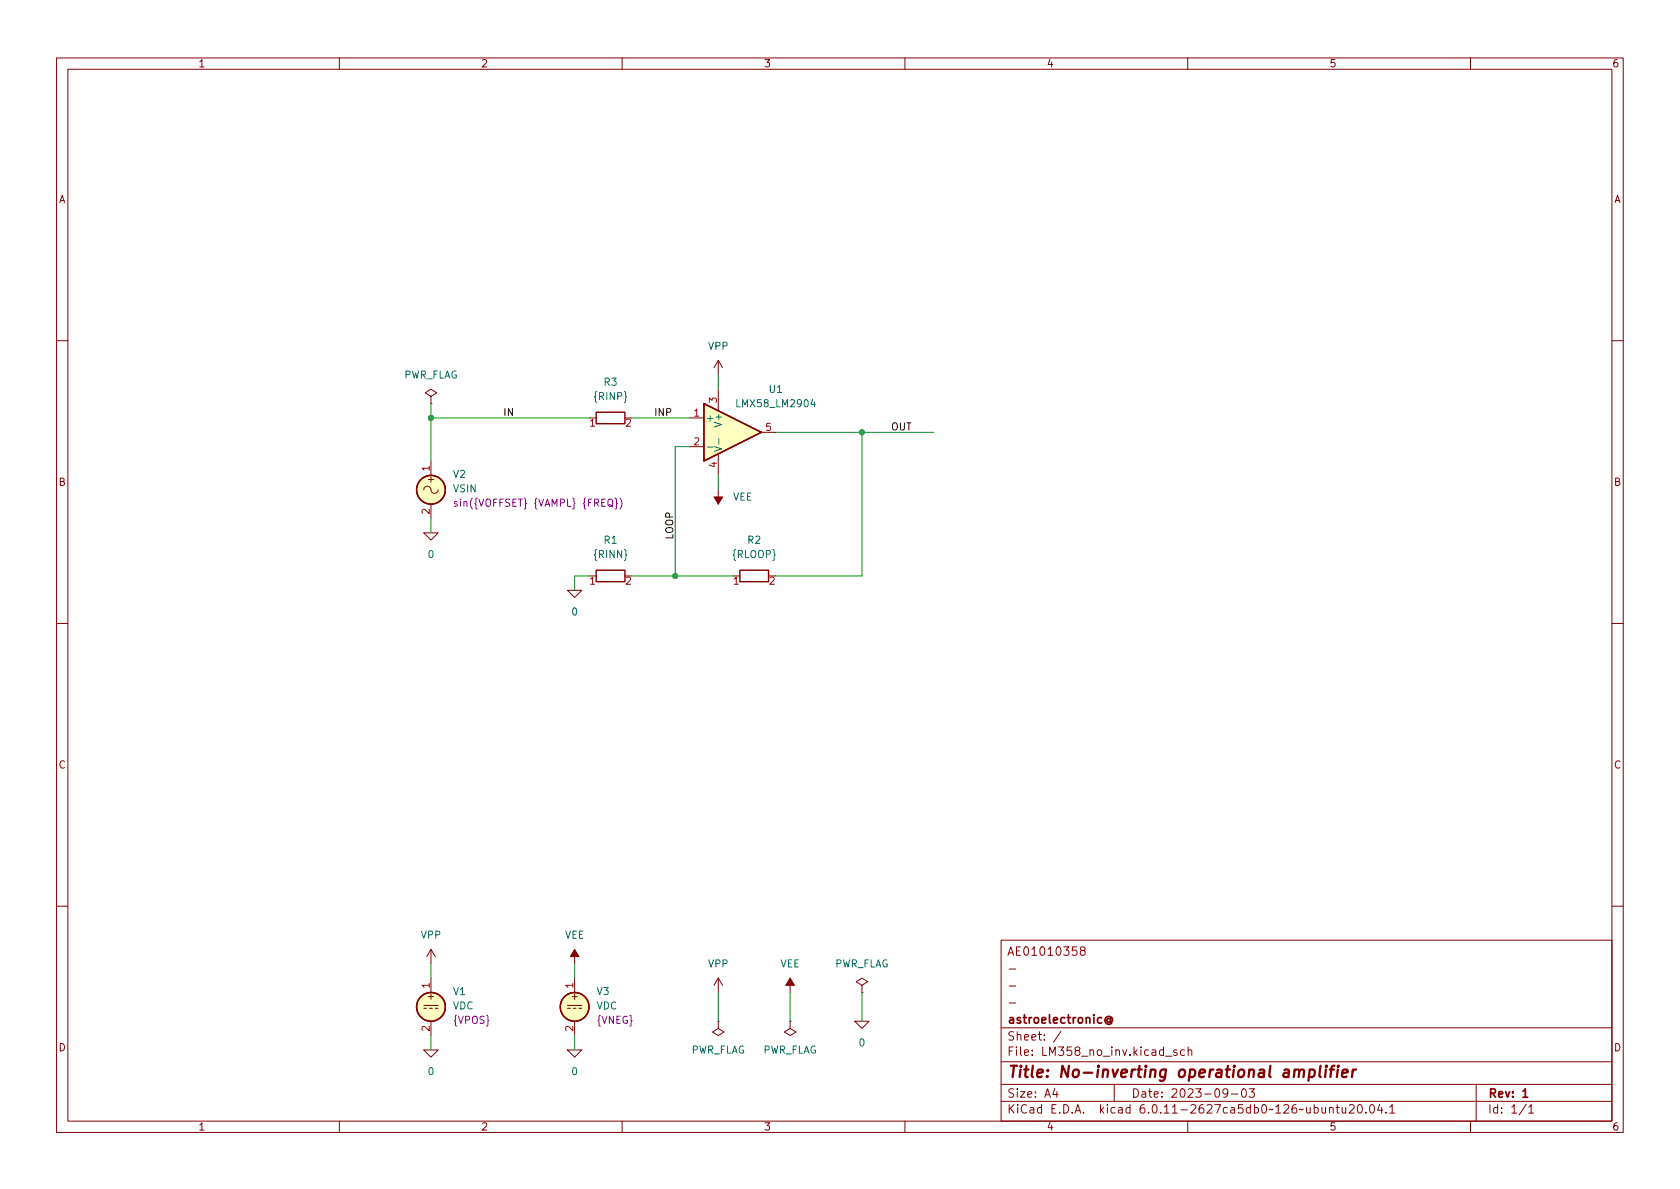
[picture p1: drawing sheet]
(kicad_sch (version 20211123) (generator eeschema)

 (paper "A4")

 (title_block
  (title "No-inverting operational amplifier")
  (date "2023-09-03")
  (rev "1")
  (company "astroelectronic@")
  (comment 1 "-")
  (comment 2 "-")
  (comment 3 "-")
  (comment 4 "AE01010358"))

 (lib_symbols
  (symbol "Device:R" (pin_names (offset 0) hide) (in_bom yes) (on_board yes)
   (property "Reference" "R" (id 0) (at 2.032 0 90) (effects (font (size 1.27 1.27))))
   (property "Value" "R" (id 1) (at 0 0 90) (effects (font (size 1.27 1.27))))
   (property "Footprint" "" (id 2) (at -1.778 0 90) (effects (font (size 1.27 1.27)) hide))
   (property "Datasheet" "~" (id 3) (at 0 0 0) (effects (font (size 1.27 1.27)) hide))
   (symbol "R_0_1"
    (rectangle (start -1.016 -2.54) (end 1.016 2.54) (stroke (width 0.254) (type default) (color 0 0 0 0)) (fill (type none))))
   (symbol "R_1_1"
    (pin passive line (at 0 3.81 270) (length 1.27) (name "~" (effects (font (size 1.27 1.27)))) (number "1" (effects (font (size 1.27 1.27)))))
    (pin passive line (at 0 -3.81 90) (length 1.27) (name "~" (effects (font (size 1.27 1.27)))) (number "2" (effects (font (size 1.27 1.27)))))))
  (symbol "LM358:LMX58_LM2904" (pin_names (offset 0.254)) (in_bom yes) (on_board yes)
   (property "Reference" "U" (id 0) (at 3.81 3.175 0) (effects (font (size 1.27 1.27)) (justify left)))
   (property "Value" "LMX58_LM2904" (id 1) (at 3.81 -3.175 0) (effects (font (size 1.27 1.27)) (justify left)))
   (property "Footprint" "" (id 2) (at 0 0 0) (effects (font (size 1.27 1.27)) hide))
   (property "Datasheet" "~" (id 3) (at 0 0 0) (effects (font (size 1.27 1.27)) hide))
   (property "Spice_Netlist_Enabled" "Y" (id 4) (at 0 0 0) (effects (font (size 1.27 1.27)) (justify left) hide))
   (property "Spice_Primitive" "X" (id 5) (at 0 0 0) (effects (font (size 1.27 1.27)) (justify left) hide))
   (symbol "LMX58_LM2904_0_1"
    (polyline (pts (xy 5.08 0) (xy -5.08 5.08) (xy -5.08 -5.08) (xy 5.08 0)) (stroke (width 0.254) (type default) (color 0 0 0 0)) (fill (type background))))
   (symbol "LMX58_LM2904_1_1"
    (pin passive line (at -7.62 2.54 0) (length 2.54) (name "+" (effects (font (size 1.27 1.27)))) (number "1" (effects (font (size 1.27 1.27)))))
    (pin passive line (at -7.62 -2.54 0) (length 2.54) (name "-" (effects (font (size 1.27 1.27)))) (number "2" (effects (font (size 1.27 1.27)))))
    (pin passive line (at -2.54 7.62 270) (length 3.81) (name "V+" (effects (font (size 1.27 1.27)))) (number "3" (effects (font (size 1.27 1.27)))))
    (pin passive line (at -2.54 -7.62 90) (length 3.81) (name "V-" (effects (font (size 1.27 1.27)))) (number "4" (effects (font (size 1.27 1.27)))))
    (pin passive line (at 7.62 0 180) (length 2.54) (name "~" (effects (font (size 1.27 1.27)))) (number "5" (effects (font (size 1.27 1.27)))))))
  (symbol "R_1" (pin_names (offset 0) hide) (in_bom yes) (on_board yes)
   (property "Reference" "R" (id 0) (at 2.032 0 90) (effects (font (size 1.27 1.27))))
   (property "Value" "R_1" (id 1) (at 0 0 90) (effects (font (size 1.27 1.27))))
   (property "Footprint" "" (id 2) (at -1.778 0 90) (effects (font (size 1.27 1.27)) hide))
   (property "Datasheet" "~" (id 3) (at 0 0 0) (effects (font (size 1.27 1.27)) hide))
   (symbol "R_1_0_1"
    (rectangle (start -1.016 -2.54) (end 1.016 2.54) (stroke (width 0.254) (type default) (color 0 0 0 0)) (fill (type none))))
   (symbol "R_1_1_1"
    (pin passive line (at 0 3.81 270) (length 1.27) (name "~" (effects (font (size 1.27 1.27)))) (number "1" (effects (font (size 1.27 1.27)))))
    (pin passive line (at 0 -3.81 90) (length 1.27) (name "~" (effects (font (size 1.27 1.27)))) (number "2" (effects (font (size 1.27 1.27)))))))
  (symbol "Simulation_SPICE:VDC" (pin_names (offset 0.0254) hide) (in_bom yes) (on_board yes)
   (property "Reference" "V" (id 0) (at 2.54 2.54 0) (effects (font (size 1.27 1.27)) (justify left)))
   (property "Value" "VDC" (id 1) (at 2.54 0 0) (effects (font (size 1.27 1.27)) (justify left)))
   (property "Footprint" "" (id 2) (at 0 0 0) (effects (font (size 1.27 1.27)) hide))
   (property "Datasheet" "~" (id 3) (at 0 0 0) (effects (font (size 1.27 1.27)) hide))
   (property "Spice_Netlist_Enabled" "Y" (id 4) (at 0 0 0) (effects (font (size 1.27 1.27)) (justify left) hide))
   (property "Spice_Primitive" "V" (id 5) (at 0 0 0) (effects (font (size 1.27 1.27)) (justify left) hide))
   (property "Spice_Model" "dc(1)" (id 6) (at 2.54 -2.54 0) (effects (font (size 1.27 1.27)) (justify left)))
   (symbol "VDC_0_0"
    (polyline (pts (xy -1.27 0.254) (xy 1.27 0.254)) (stroke (width 0) (type default) (color 0 0 0 0)) (fill (type none)))
    (polyline (pts (xy -0.762 -0.254) (xy -1.27 -0.254)) (stroke (width 0) (type default) (color 0 0 0 0)) (fill (type none)))
    (polyline (pts (xy 0.254 -0.254) (xy -0.254 -0.254)) (stroke (width 0) (type default) (color 0 0 0 0)) (fill (type none)))
    (polyline (pts (xy 1.27 -0.254) (xy 0.762 -0.254)) (stroke (width 0) (type default) (color 0 0 0 0)) (fill (type none)))
    (text "+" (at 0 1.905 0) (effects (font (size 1.27 1.27)))))
   (symbol "VDC_0_1"
    (circle (center 0 0) (radius 2.54) (stroke (width 0.254) (type default) (color 0 0 0 0)) (fill (type background))))
   (symbol "VDC_1_1"
    (pin passive line (at 0 5.08 270) (length 2.54) (name "~" (effects (font (size 1.27 1.27)))) (number "1" (effects (font (size 1.27 1.27)))))
    (pin passive line (at 0 -5.08 90) (length 2.54) (name "~" (effects (font (size 1.27 1.27)))) (number "2" (effects (font (size 1.27 1.27)))))))
  (symbol "Simulation_SPICE:VSIN" (pin_names (offset 0.0254) hide) (in_bom yes) (on_board yes)
   (property "Reference" "V" (id 0) (at 2.54 2.54 0) (effects (font (size 1.27 1.27)) (justify left)))
   (property "Value" "VSIN" (id 1) (at 2.54 0 0) (effects (font (size 1.27 1.27)) (justify left)))
   (property "Footprint" "" (id 2) (at 0 0 0) (effects (font (size 1.27 1.27)) hide))
   (property "Datasheet" "~" (id 3) (at 0 0 0) (effects (font (size 1.27 1.27)) hide))
   (property "Spice_Netlist_Enabled" "Y" (id 4) (at 0 0 0) (effects (font (size 1.27 1.27)) (justify left) hide))
   (property "Spice_Primitive" "V" (id 5) (at 0 0 0) (effects (font (size 1.27 1.27)) (justify left) hide))
   (property "Spice_Model" "sin(0 1 1k)" (id 6) (at 2.54 -2.54 0) (effects (font (size 1.27 1.27)) (justify left)))
   (symbol "VSIN_0_0"
    (arc (start 0 0) (mid -0.635 0.635) (end -1.27 0) (stroke (width 0) (type default) (color 0 0 0 0)) (fill (type none)))
    (arc (start 0 0) (mid 0.635 -0.635) (end 1.27 0) (stroke (width 0) (type default) (color 0 0 0 0)) (fill (type none)))
    (text "+" (at 0 1.905 0) (effects (font (size 1.27 1.27)))))
   (symbol "VSIN_0_1"
    (circle (center 0 0) (radius 2.54) (stroke (width 0.254) (type default) (color 0 0 0 0)) (fill (type background))))
   (symbol "VSIN_1_1"
    (pin passive line (at 0 5.08 270) (length 2.54) (name "~" (effects (font (size 1.27 1.27)))) (number "1" (effects (font (size 1.27 1.27)))))
    (pin passive line (at 0 -5.08 90) (length 2.54) (name "~" (effects (font (size 1.27 1.27)))) (number "2" (effects (font (size 1.27 1.27)))))))
  (symbol "VDC_1" (pin_names (offset 0.0254) hide) (in_bom yes) (on_board yes)
   (property "Reference" "V" (id 0) (at 2.54 2.54 0) (effects (font (size 1.27 1.27)) (justify left)))
   (property "Value" "VDC_1" (id 1) (at 2.54 0 0) (effects (font (size 1.27 1.27)) (justify left)))
   (property "Footprint" "" (id 2) (at 0 0 0) (effects (font (size 1.27 1.27)) hide))
   (property "Datasheet" "~" (id 3) (at 0 0 0) (effects (font (size 1.27 1.27)) hide))
   (property "Spice_Netlist_Enabled" "Y" (id 4) (at 0 0 0) (effects (font (size 1.27 1.27)) (justify left) hide))
   (property "Spice_Primitive" "V" (id 5) (at 0 0 0) (effects (font (size 1.27 1.27)) (justify left) hide))
   (property "Spice_Model" "dc(1)" (id 6) (at 2.54 -2.54 0) (effects (font (size 1.27 1.27)) (justify left)))
   (symbol "VDC_1_0_0"
    (polyline (pts (xy -1.27 0.254) (xy 1.27 0.254)) (stroke (width 0) (type default) (color 0 0 0 0)) (fill (type none)))
    (polyline (pts (xy -0.762 -0.254) (xy -1.27 -0.254)) (stroke (width 0) (type default) (color 0 0 0 0)) (fill (type none)))
    (polyline (pts (xy 0.254 -0.254) (xy -0.254 -0.254)) (stroke (width 0) (type default) (color 0 0 0 0)) (fill (type none)))
    (polyline (pts (xy 1.27 -0.254) (xy 0.762 -0.254)) (stroke (width 0) (type default) (color 0 0 0 0)) (fill (type none)))
    (text "+" (at 0 1.905 0) (effects (font (size 1.27 1.27)))))
   (symbol "VDC_1_0_1"
    (circle (center 0 0) (radius 2.54) (stroke (width 0.254) (type default) (color 0 0 0 0)) (fill (type background))))
   (symbol "VDC_1_1_1"
    (pin passive line (at 0 5.08 270) (length 2.54) (name "~" (effects (font (size 1.27 1.27)))) (number "1" (effects (font (size 1.27 1.27)))))
    (pin passive line (at 0 -5.08 90) (length 2.54) (name "~" (effects (font (size 1.27 1.27)))) (number "2" (effects (font (size 1.27 1.27)))))))
  (symbol "power:PWR_FLAG" (power) (pin_numbers hide) (pin_names (offset 0) hide) (in_bom yes) (on_board yes)
   (property "Reference" "#FLG" (id 0) (at 0 1.905 0) (effects (font (size 1.27 1.27)) hide))
   (property "Value" "PWR_FLAG" (id 1) (at 0 3.81 0) (effects (font (size 1.27 1.27))))
   (property "Footprint" "" (id 2) (at 0 0 0) (effects (font (size 1.27 1.27)) hide))
   (property "Datasheet" "~" (id 3) (at 0 0 0) (effects (font (size 1.27 1.27)) hide))
   (symbol "PWR_FLAG_0_0"
    (pin power_out line (at 0 0 90) (length 0) (name "pwr" (effects (font (size 1.27 1.27)))) (number "1" (effects (font (size 1.27 1.27))))))
   (symbol "PWR_FLAG_0_1"
    (polyline (pts (xy 0 0) (xy 0 1.27) (xy -1.016 1.905) (xy 0 2.54) (xy 1.016 1.905) (xy 0 1.27)) (stroke (width 0) (type default) (color 0 0 0 0)) (fill (type none)))))
  (symbol "power:VEE" (power) (pin_names (offset 0)) (in_bom yes) (on_board yes)
   (property "Reference" "#PWR" (id 0) (at 0 -3.81 0) (effects (font (size 1.27 1.27)) hide))
   (property "Value" "VEE" (id 1) (at 0 3.81 0) (effects (font (size 1.27 1.27))))
   (property "Footprint" "" (id 2) (at 0 0 0) (effects (font (size 1.27 1.27)) hide))
   (property "Datasheet" "" (id 3) (at 0 0 0) (effects (font (size 1.27 1.27)) hide))
   (symbol "VEE_0_1"
    (polyline (pts (xy 0 0) (xy 0 2.54)) (stroke (width 0) (type default) (color 0 0 0 0)) (fill (type none)))
    (polyline (pts (xy 0.762 1.27) (xy -0.762 1.27) (xy 0 2.54) (xy 0.762 1.27)) (stroke (width 0) (type default) (color 0 0 0 0)) (fill (type outline))))
   (symbol "VEE_1_1"
    (pin power_in line (at 0 0 90) (length 0) hide (name "VEE" (effects (font (size 1.27 1.27)))) (number "1" (effects (font (size 1.27 1.27)))))))
  (symbol "power:VPP" (power) (pin_names (offset 0)) (in_bom yes) (on_board yes)
   (property "Reference" "#PWR" (id 0) (at 0 -3.81 0) (effects (font (size 1.27 1.27)) hide))
   (property "Value" "VPP" (id 1) (at 0 3.81 0) (effects (font (size 1.27 1.27))))
   (property "Footprint" "" (id 2) (at 0 0 0) (effects (font (size 1.27 1.27)) hide))
   (property "Datasheet" "" (id 3) (at 0 0 0) (effects (font (size 1.27 1.27)) hide))
   (symbol "VPP_0_1"
    (polyline (pts (xy -0.762 1.27) (xy 0 2.54)) (stroke (width 0) (type default) (color 0 0 0 0)) (fill (type none)))
    (polyline (pts (xy 0 0) (xy 0 2.54)) (stroke (width 0) (type default) (color 0 0 0 0)) (fill (type none)))
    (polyline (pts (xy 0 2.54) (xy 0.762 1.27)) (stroke (width 0) (type default) (color 0 0 0 0)) (fill (type none))))
   (symbol "VPP_1_1"
    (pin power_in line (at 0 0 90) (length 0) hide (name "VPP" (effects (font (size 1.27 1.27)))) (number "1" (effects (font (size 1.27 1.27)))))))
  (symbol "pspice:0" (power) (pin_names (offset 0)) (in_bom yes) (on_board yes)
   (property "Reference" "#GND" (id 0) (at 0 -2.54 0) (effects (font (size 1.27 1.27)) hide))
   (property "Value" "0" (id 1) (at 0 -1.778 0) (effects (font (size 1.27 1.27))))
   (property "Footprint" "" (id 2) (at 0 0 0) (effects (font (size 1.27 1.27)) hide))
   (property "Datasheet" "~" (id 3) (at 0 0 0) (effects (font (size 1.27 1.27)) hide))
   (symbol "0_0_1"
    (polyline (pts (xy -1.27 0) (xy 0 -1.27) (xy 1.27 0) (xy -1.27 0)) (stroke (width 0) (type default) (color 0 0 0 0)) (fill (type none))))
   (symbol "0_1_1"
    (pin power_in line (at 0 0 0) (length 0) hide (name "0" (effects (font (size 1.016 1.016)))) (number "1" (effects (font (size 1.016 1.016))))))))

 (junction (at 76.2 73.66) (diameter 0) (color 0 0 0 0))
 (junction (at 119.38 101.6) (diameter 0) (color 0 0 0 0))
 (junction (at 152.4 76.2) (diameter 0) (color 0 0 0 0))

 (wire (pts (xy 119.38 101.6) (xy 129.54 101.6)) (stroke (width 0) (type default) (color 0 0 0 0)))
 (wire (pts (xy 139.7 175.26) (xy 139.7 180.34)) (stroke (width 0) (type default) (color 0 0 0 0)))
 (wire (pts (xy 76.2 73.66) (xy 104.14 73.66)) (stroke (width 0) (type default) (color 0 0 0 0)))
 (wire (pts (xy 111.76 73.66) (xy 121.92 73.66)) (stroke (width 0) (type default) (color 0 0 0 0)))
 (wire (pts (xy 101.6 101.6) (xy 104.14 101.6)) (stroke (width 0) (type default) (color 0 0 0 0)))
 (wire (pts (xy 137.16 101.6) (xy 152.4 101.6)) (stroke (width 0) (type default) (color 0 0 0 0)))
 (wire (pts (xy 119.38 78.74) (xy 119.38 101.6)) (stroke (width 0) (type default) (color 0 0 0 0)))
 (wire (pts (xy 127 66.04) (xy 127 68.58)) (stroke (width 0) (type default) (color 0 0 0 0)))
 (wire (pts (xy 101.6 170.18) (xy 101.6 172.72)) (stroke (width 0) (type default) (color 0 0 0 0)))
 (wire (pts (xy 76.2 170.18) (xy 76.2 172.72)) (stroke (width 0) (type default) (color 0 0 0 0)))
 (wire (pts (xy 121.92 78.74) (xy 119.38 78.74)) (stroke (width 0) (type default) (color 0 0 0 0)))
 (wire (pts (xy 101.6 182.88) (xy 101.6 185.42)) (stroke (width 0) (type default) (color 0 0 0 0)))
 (wire (pts (xy 127 83.82) (xy 127 86.36)) (stroke (width 0) (type default) (color 0 0 0 0)))
 (wire (pts (xy 152.4 76.2) (xy 137.16 76.2)) (stroke (width 0) (type default) (color 0 0 0 0)))
 (wire (pts (xy 76.2 71.12) (xy 76.2 73.66)) (stroke (width 0) (type default) (color 0 0 0 0)))
 (wire (pts (xy 152.4 175.26) (xy 152.4 180.34)) (stroke (width 0) (type default) (color 0 0 0 0)))
 (wire (pts (xy 152.4 76.2) (xy 165.1 76.2)) (stroke (width 0) (type default) (color 0 0 0 0)))
 (wire (pts (xy 111.76 101.6) (xy 119.38 101.6)) (stroke (width 0) (type default) (color 0 0 0 0)))
 (wire (pts (xy 76.2 91.44) (xy 76.2 93.98)) (stroke (width 0) (type default) (color 0 0 0 0)))
 (wire (pts (xy 76.2 182.88) (xy 76.2 185.42)) (stroke (width 0) (type default) (color 0 0 0 0)))
 (wire (pts (xy 127 175.26) (xy 127 180.34)) (stroke (width 0) (type default) (color 0 0 0 0)))
 (wire (pts (xy 152.4 101.6) (xy 152.4 76.2)) (stroke (width 0) (type default) (color 0 0 0 0)))
 (wire (pts (xy 76.2 73.66) (xy 76.2 81.28)) (stroke (width 0) (type default) (color 0 0 0 0)))
 (wire (pts (xy 101.6 101.6) (xy 101.6 104.14)) (stroke (width 0) (type default) (color 0 0 0 0)))

 (label "LOOP" (at 119.38 95.25 90) (effects (font (size 1.27 1.27)) (justify left bottom)))
 (label "INP" (at 115.57 73.66 0) (effects (font (size 1.27 1.27)) (justify left bottom)))
 (label "OUT" (at 157.48 76.2 0) (effects (font (size 1.27 1.27)) (justify left bottom)))
 (label "IN" (at 88.9 73.66 0) (effects (font (size 1.27 1.27)) (justify left bottom)))

 (symbol (lib_id "Simulation_SPICE:VDC") (at 101.6 177.8 0) (unit 1) (in_bom yes) (on_board yes) (fields_autoplaced)
  (property "Reference" "V3" (id 0) (at 105.41 175.0701 0) (effects (font (size 1.27 1.27)) (justify left)))
  (property "Value" "VDC" (id 1) (at 105.41 177.6101 0) (effects (font (size 1.27 1.27)) (justify left)))
  (property "Footprint" "" (id 2) (at 101.6 177.8 0) (effects (font (size 1.27 1.27)) hide))
  (property "Datasheet" "~" (id 3) (at 101.6 177.8 0) (effects (font (size 1.27 1.27)) hide))
  (property "Spice_Netlist_Enabled" "Y" (id 4) (at 101.6 177.8 0) (effects (font (size 1.27 1.27)) (justify left) hide))
  (property "Spice_Primitive" "V" (id 5) (at 101.6 177.8 0) (effects (font (size 1.27 1.27)) (justify left) hide))
  (property "Spice_Model" "{VNEG}" (id 6) (at 105.41 180.1501 0) (effects (font (size 1.27 1.27)) (justify left))) (pin "1") (pin "2"))

 (symbol (lib_id "power:VPP") (at 76.2 170.18 0) (unit 1) (in_bom yes) (on_board yes) (fields_autoplaced)
  (property "Reference" "#PWR01" (id 0) (at 76.2 173.99 0) (effects (font (size 1.27 1.27)) hide))
  (property "Value" "VPP" (id 1) (at 76.2 165.1 0))
  (property "Footprint" "" (id 2) (at 76.2 170.18 0) (effects (font (size 1.27 1.27)) hide))
  (property "Datasheet" "" (id 3) (at 76.2 170.18 0) (effects (font (size 1.27 1.27)) hide)) (pin "1"))

 (symbol (lib_id "pspice:0") (at 152.4 180.34 0) (unit 1) (in_bom yes) (on_board yes) (fields_autoplaced)
  (property "Reference" "#GND05" (id 0) (at 152.4 182.88 0) (effects (font (size 1.27 1.27)) hide))
  (property "Value" "0" (id 1) (at 152.4 184.15 0))
  (property "Footprint" "" (id 2) (at 152.4 180.34 0) (effects (font (size 1.27 1.27)) hide))
  (property "Datasheet" "~" (id 3) (at 152.4 180.34 0) (effects (font (size 1.27 1.27)) hide)) (pin "1"))

 (symbol (lib_id "power:PWR_FLAG") (at 76.2 71.12 0) (unit 1) (in_bom yes) (on_board yes) (fields_autoplaced)
  (property "Reference" "#FLG01" (id 0) (at 76.2 69.215 0) (effects (font (size 1.27 1.27)) hide))
  (property "Value" "PWR_FLAG" (id 1) (at 76.2 66.04 0))
  (property "Footprint" "" (id 2) (at 76.2 71.12 0) (effects (font (size 1.27 1.27)) hide))
  (property "Datasheet" "~" (id 3) (at 76.2 71.12 0) (effects (font (size 1.27 1.27)) hide)) (pin "1"))

 (symbol (lib_id "Device:R") (at 133.35 101.6 90) (unit 1) (in_bom yes) (on_board yes) (fields_autoplaced)
  (property "Reference" "R2" (id 0) (at 133.35 95.25 90))
  (property "Value" "{RLOOP}" (id 1) (at 133.35 97.79 90))
  (property "Footprint" "" (id 2) (at 133.35 103.378 90) (effects (font (size 1.27 1.27)) hide))
  (property "Datasheet" "~" (id 3) (at 133.35 101.6 0) (effects (font (size 1.27 1.27)) hide)) (pin "1") (pin "2"))

 (symbol (lib_id "Device:R") (at 107.95 73.66 90) (unit 1) (in_bom yes) (on_board yes) (fields_autoplaced)
  (property "Reference" "R3" (id 0) (at 107.95 67.31 90))
  (property "Value" "{RINP}" (id 1) (at 107.95 69.85 90))
  (property "Footprint" "" (id 2) (at 107.95 75.438 90) (effects (font (size 1.27 1.27)) hide))
  (property "Datasheet" "~" (id 3) (at 107.95 73.66 0) (effects (font (size 1.27 1.27)) hide)) (pin "1") (pin "2"))

 (symbol (lib_id "power:PWR_FLAG") (at 139.7 180.34 180) (unit 1) (in_bom yes) (on_board yes) (fields_autoplaced)
  (property "Reference" "#FLG03" (id 0) (at 139.7 182.245 0) (effects (font (size 1.27 1.27)) hide))
  (property "Value" "PWR_FLAG" (id 1) (at 139.7 185.42 0))
  (property "Footprint" "" (id 2) (at 139.7 180.34 0) (effects (font (size 1.27 1.27)) hide))
  (property "Datasheet" "~" (id 3) (at 139.7 180.34 0) (effects (font (size 1.27 1.27)) hide)) (pin "1"))

 (symbol (lib_id "power:PWR_FLAG") (at 127 180.34 180) (unit 1) (in_bom yes) (on_board yes) (fields_autoplaced)
  (property "Reference" "#FLG02" (id 0) (at 127 182.245 0) (effects (font (size 1.27 1.27)) hide))
  (property "Value" "PWR_FLAG" (id 1) (at 127 185.42 0))
  (property "Footprint" "" (id 2) (at 127 180.34 0) (effects (font (size 1.27 1.27)) hide))
  (property "Datasheet" "~" (id 3) (at 127 180.34 0) (effects (font (size 1.27 1.27)) hide)) (pin "1"))

 (symbol (lib_id "power:VEE") (at 139.7 175.26 0) (unit 1) (in_bom yes) (on_board yes) (fields_autoplaced)
  (property "Reference" "#PWR06" (id 0) (at 139.7 179.07 0) (effects (font (size 1.27 1.27)) hide))
  (property "Value" "VEE" (id 1) (at 139.7 170.18 0))
  (property "Footprint" "" (id 2) (at 139.7 175.26 0) (effects (font (size 1.27 1.27)) hide))
  (property "Datasheet" "" (id 3) (at 139.7 175.26 0) (effects (font (size 1.27 1.27)) hide)) (pin "1"))

 (symbol (lib_id "power:PWR_FLAG") (at 152.4 175.26 0) (unit 1) (in_bom yes) (on_board yes) (fields_autoplaced)
  (property "Reference" "#FLG04" (id 0) (at 152.4 173.355 0) (effects (font (size 1.27 1.27)) hide))
  (property "Value" "PWR_FLAG" (id 1) (at 152.4 170.18 0))
  (property "Footprint" "" (id 2) (at 152.4 175.26 0) (effects (font (size 1.27 1.27)) hide))
  (property "Datasheet" "~" (id 3) (at 152.4 175.26 0) (effects (font (size 1.27 1.27)) hide)) (pin "1"))

 (symbol (lib_name "VDC_1") (lib_id "Simulation_SPICE:VDC") (at 76.2 177.8 0) (unit 1) (in_bom yes) (on_board yes) (fields_autoplaced)
  (property "Reference" "V1" (id 0) (at 80.01 175.0701 0) (effects (font (size 1.27 1.27)) (justify left)))
  (property "Value" "VDC" (id 1) (at 80.01 177.6101 0) (effects (font (size 1.27 1.27)) (justify left)))
  (property "Footprint" "" (id 2) (at 76.2 177.8 0) (effects (font (size 1.27 1.27)) hide))
  (property "Datasheet" "~" (id 3) (at 76.2 177.8 0) (effects (font (size 1.27 1.27)) hide))
  (property "Spice_Netlist_Enabled" "Y" (id 4) (at 76.2 177.8 0) (effects (font (size 1.27 1.27)) (justify left) hide))
  (property "Spice_Primitive" "V" (id 5) (at 76.2 177.8 0) (effects (font (size 1.27 1.27)) (justify left) hide))
  (property "Spice_Model" "{VPOS}" (id 6) (at 80.01 180.1501 0) (effects (font (size 1.27 1.27)) (justify left))) (pin "1") (pin "2"))

 (symbol (lib_id "pspice:0") (at 76.2 185.42 0) (unit 1) (in_bom yes) (on_board yes) (fields_autoplaced)
  (property "Reference" "#GND01" (id 0) (at 76.2 187.96 0) (effects (font (size 1.27 1.27)) hide))
  (property "Value" "0" (id 1) (at 76.2 189.23 0))
  (property "Footprint" "" (id 2) (at 76.2 185.42 0) (effects (font (size 1.27 1.27)) hide))
  (property "Datasheet" "~" (id 3) (at 76.2 185.42 0) (effects (font (size 1.27 1.27)) hide)) (pin "1"))

 (symbol (lib_name "R_1") (lib_id "Device:R") (at 107.95 101.6 90) (unit 1) (in_bom yes) (on_board yes) (fields_autoplaced)
  (property "Reference" "R1" (id 0) (at 107.95 95.25 90))
  (property "Value" "{RINN}" (id 1) (at 107.95 97.79 90))
  (property "Footprint" "" (id 2) (at 107.95 103.378 90) (effects (font (size 1.27 1.27)) hide))
  (property "Datasheet" "~" (id 3) (at 107.95 101.6 0) (effects (font (size 1.27 1.27)) hide)) (pin "1") (pin "2"))

 (symbol (lib_id "pspice:0") (at 101.6 185.42 0) (unit 1) (in_bom yes) (on_board yes) (fields_autoplaced)
  (property "Reference" "#GND03" (id 0) (at 101.6 187.96 0) (effects (font (size 1.27 1.27)) hide))
  (property "Value" "0" (id 1) (at 101.6 189.23 0))
  (property "Footprint" "" (id 2) (at 101.6 185.42 0) (effects (font (size 1.27 1.27)) hide))
  (property "Datasheet" "~" (id 3) (at 101.6 185.42 0) (effects (font (size 1.27 1.27)) hide)) (pin "1"))

 (symbol (lib_id "power:VPP") (at 127 66.04 0) (unit 1) (in_bom yes) (on_board yes) (fields_autoplaced)
  (property "Reference" "#PWR03" (id 0) (at 127 69.85 0) (effects (font (size 1.27 1.27)) hide))
  (property "Value" "VPP" (id 1) (at 127 60.96 0))
  (property "Footprint" "" (id 2) (at 127 66.04 0) (effects (font (size 1.27 1.27)) hide))
  (property "Datasheet" "" (id 3) (at 127 66.04 0) (effects (font (size 1.27 1.27)) hide)) (pin "1"))

 (symbol (lib_id "pspice:0") (at 101.6 104.14 0) (unit 1) (in_bom yes) (on_board yes) (fields_autoplaced)
  (property "Reference" "#GND04" (id 0) (at 101.6 106.68 0) (effects (font (size 1.27 1.27)) hide))
  (property "Value" "0" (id 1) (at 101.6 107.95 0))
  (property "Footprint" "" (id 2) (at 101.6 104.14 0) (effects (font (size 1.27 1.27)) hide))
  (property "Datasheet" "~" (id 3) (at 101.6 104.14 0) (effects (font (size 1.27 1.27)) hide)) (pin "1"))

 (symbol (lib_id "pspice:0") (at 76.2 93.98 0) (unit 1) (in_bom yes) (on_board yes) (fields_autoplaced)
  (property "Reference" "#GND02" (id 0) (at 76.2 96.52 0) (effects (font (size 1.27 1.27)) hide))
  (property "Value" "0" (id 1) (at 76.2 97.79 0))
  (property "Footprint" "" (id 2) (at 76.2 93.98 0) (effects (font (size 1.27 1.27)) hide))
  (property "Datasheet" "~" (id 3) (at 76.2 93.98 0) (effects (font (size 1.27 1.27)) hide)) (pin "1"))

 (symbol (lib_id "power:VEE") (at 127 86.36 180) (unit 1) (in_bom yes) (on_board yes) (fields_autoplaced)
  (property "Reference" "#PWR04" (id 0) (at 127 82.55 0) (effects (font (size 1.27 1.27)) hide))
  (property "Value" "VEE" (id 1) (at 129.54 87.6299 0) (effects (font (size 1.27 1.27)) (justify right)))
  (property "Footprint" "" (id 2) (at 127 86.36 0) (effects (font (size 1.27 1.27)) hide))
  (property "Datasheet" "" (id 3) (at 127 86.36 0) (effects (font (size 1.27 1.27)) hide)) (pin "1"))

 (symbol (lib_id "power:VPP") (at 127 175.26 0) (unit 1) (in_bom yes) (on_board yes) (fields_autoplaced)
  (property "Reference" "#PWR05" (id 0) (at 127 179.07 0) (effects (font (size 1.27 1.27)) hide))
  (property "Value" "VPP" (id 1) (at 127 170.18 0))
  (property "Footprint" "" (id 2) (at 127 175.26 0) (effects (font (size 1.27 1.27)) hide))
  (property "Datasheet" "" (id 3) (at 127 175.26 0) (effects (font (size 1.27 1.27)) hide)) (pin "1"))

 (symbol (lib_id "power:VEE") (at 101.6 170.18 0) (unit 1) (in_bom yes) (on_board yes) (fields_autoplaced)
  (property "Reference" "#PWR02" (id 0) (at 101.6 173.99 0) (effects (font (size 1.27 1.27)) hide))
  (property "Value" "VEE" (id 1) (at 101.6 165.1 0))
  (property "Footprint" "" (id 2) (at 101.6 170.18 0) (effects (font (size 1.27 1.27)) hide))
  (property "Datasheet" "" (id 3) (at 101.6 170.18 0) (effects (font (size 1.27 1.27)) hide)) (pin "1"))

 (symbol (lib_id "LM358:LMX58_LM2904") (at 129.54 76.2 0) (unit 1) (in_bom yes) (on_board yes)
  (property "Reference" "U1" (id 0) (at 137.16 68.58 0))
  (property "Value" "LMX58_LM2904" (id 1) (at 137.16 71.12 0))
  (property "Footprint" "" (id 2) (at 129.54 76.2 0) (effects (font (size 1.27 1.27)) hide))
  (property "Datasheet" "~" (id 3) (at 129.54 76.2 0) (effects (font (size 1.27 1.27)) hide))
  (property "Spice_Netlist_Enabled" "Y" (id 4) (at 129.54 76.2 0) (effects (font (size 1.27 1.27)) (justify left) hide))
  (property "Spice_Primitive" "X" (id 5) (at 129.54 76.2 0) (effects (font (size 1.27 1.27)) (justify left) hide))
  (property "Spice_Model" "LMX58_LM2904" (id 6) (at 129.54 76.2 0) (effects (font (size 1.27 1.27)) hide))
  (property "Spice_Lib_File" "/home/astroelectronica/kicad/projects/LM358/models/lmx58_lm2904.lib" (id 7) (at 129.54 76.2 0) (effects (font (size 1.27 1.27)) hide)) (pin "1") (pin "2") (pin "3") (pin "4") (pin "5"))

 (symbol (lib_id "Simulation_SPICE:VSIN") (at 76.2 86.36 0) (unit 1) (in_bom yes) (on_board yes) (fields_autoplaced)
  (property "Reference" "V2" (id 0) (at 80.01 83.6301 0) (effects (font (size 1.27 1.27)) (justify left)))
  (property "Value" "VSIN" (id 1) (at 80.01 86.1701 0) (effects (font (size 1.27 1.27)) (justify left)))
  (property "Footprint" "" (id 2) (at 76.2 86.36 0) (effects (font (size 1.27 1.27)) hide))
  (property "Datasheet" "~" (id 3) (at 76.2 86.36 0) (effects (font (size 1.27 1.27)) hide))
  (property "Spice_Netlist_Enabled" "Y" (id 4) (at 76.2 86.36 0) (effects (font (size 1.27 1.27)) (justify left) hide))
  (property "Spice_Primitive" "V" (id 5) (at 76.2 86.36 0) (effects (font (size 1.27 1.27)) (justify left) hide))
  (property "Spice_Model" "sin({VOFFSET} {VAMPL} {FREQ})" (id 6) (at 80.01 88.7101 0) (effects (font (size 1.27 1.27)) (justify left))) (pin "1") (pin "2"))

 (sheet_instances (path "" (page "1")))

)
